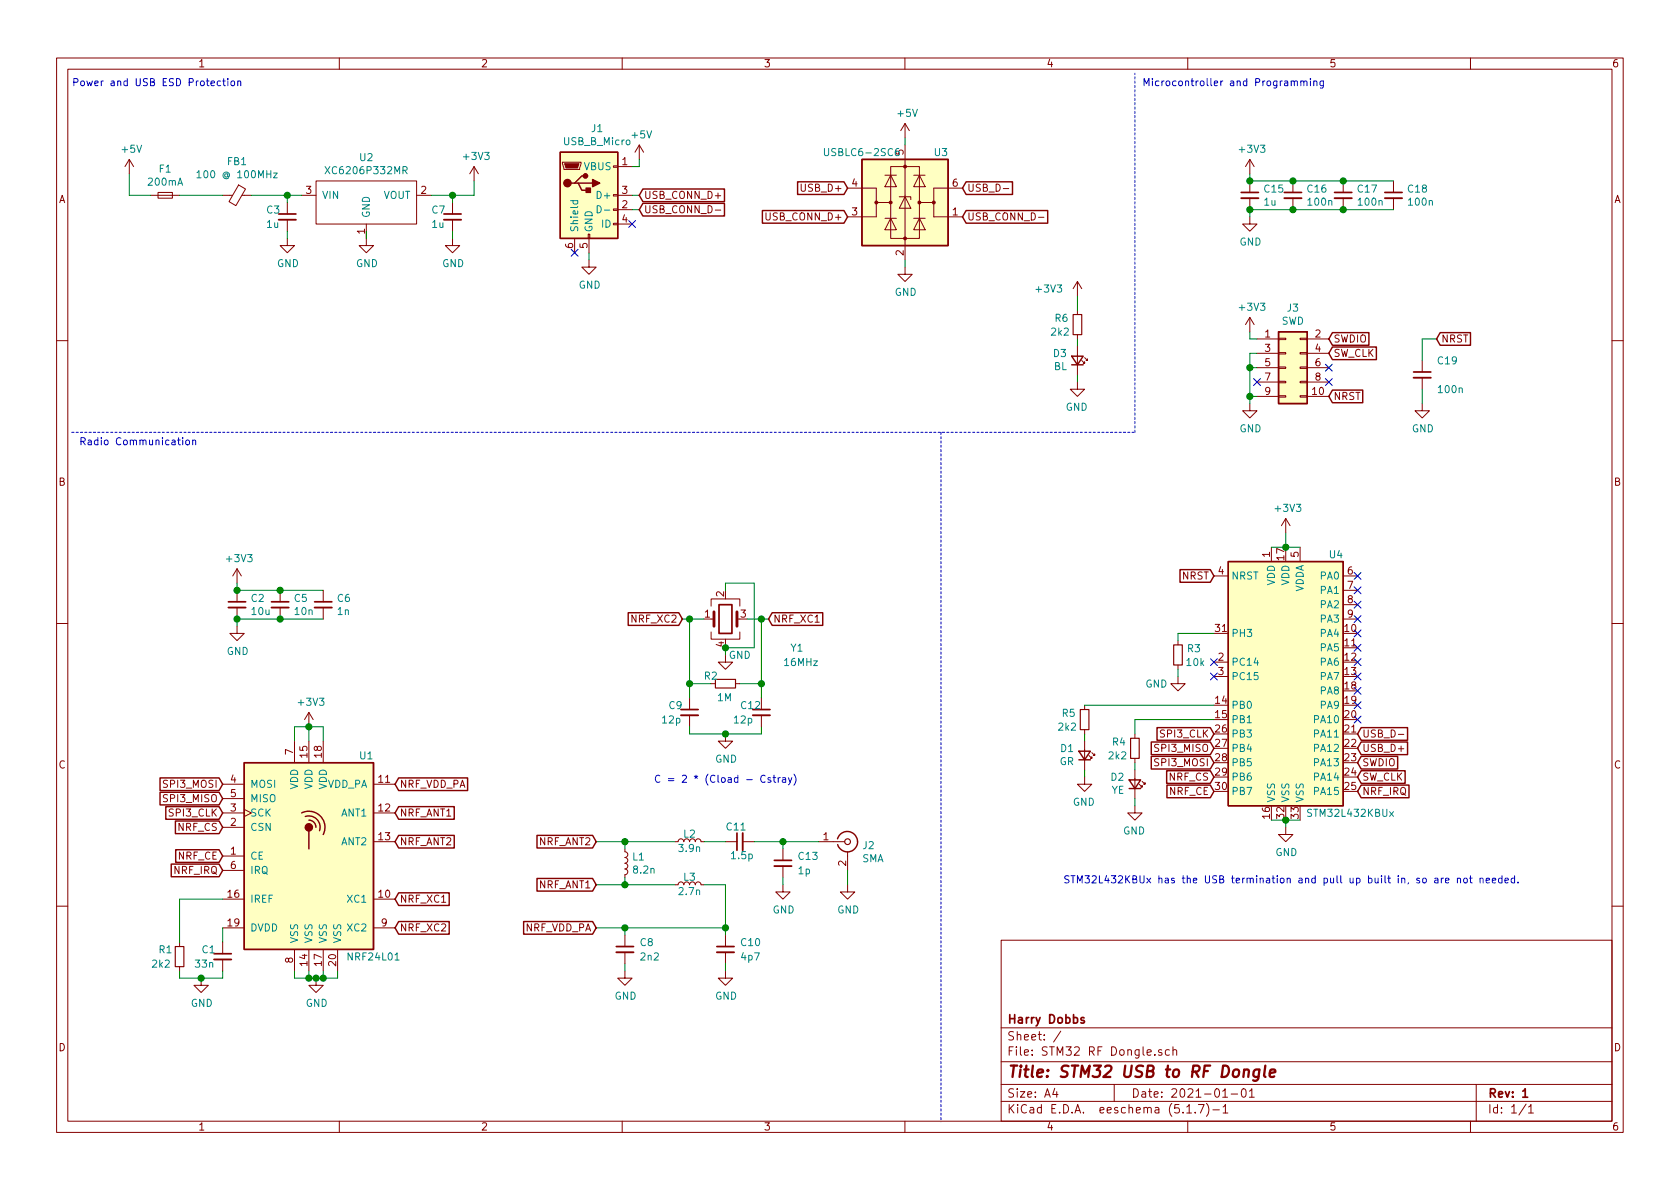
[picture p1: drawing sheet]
EESchema Schematic File Version 4
EELAYER 30 0
EELAYER END
$Descr A4 11693 8268
encoding utf-8
Sheet 1 1
Title "STM32 USB to RF Dongle"
Date "2021-01-01"
Rev "1"
Comp "Harry Dobbs"
Comment1 ""
Comment2 ""
Comment3 ""
Comment4 ""
$EndDescr
Wire Wire Line
	9000 1250 9350 1250
Connection ~ 9350 1250
Wire Wire Line
	9350 1250 9700 1250
Connection ~ 9350 1450
Wire Wire Line
	9350 1450 9700 1450
$Comp
L power:+3V3 #PWR0101
U 1 1
P 8700 1200
F 0 "#PWR0101" H 8700 1050 50  0001 C CNN
F 1 "+3V3" H 8715 1373 50  0000 C CNN
F 2 "" H 8700 1200 50  0001 C CNN
F 3 "" H 8700 1200 50  0001 C CNN
	1    8700 1200
	1    0    0    -1  
$EndComp
Wire Wire Line
	9000 1450 9350 1450
Wire Wire Line
	8700 1450 9000 1450
Connection ~ 9000 1450
Wire Wire Line
	8700 1200 8700 1250
Wire Wire Line
	9000 1250 8700 1250
Connection ~ 9000 1250
Connection ~ 8700 1250
$Comp
L power:GND #PWR0102
U 1 1
P 8700 1500
F 0 "#PWR0102" H 8700 1250 50  0001 C CNN
F 1 "GND" H 8705 1327 50  0000 C CNN
F 2 "" H 8700 1500 50  0001 C CNN
F 3 "" H 8700 1500 50  0001 C CNN
	1    8700 1500
	1    0    0    -1  
$EndComp
Wire Wire Line
	8700 1450 8700 1500
Connection ~ 8700 1450
$Comp
L power:+3V3 #PWR0103
U 1 1
P 8950 3700
F 0 "#PWR0103" H 8950 3550 50  0001 C CNN
F 1 "+3V3" H 8965 3873 50  0000 C CNN
F 2 "" H 8950 3700 50  0001 C CNN
F 3 "" H 8950 3700 50  0001 C CNN
	1    8950 3700
	1    0    0    -1  
$EndComp
Wire Wire Line
	8950 3800 9050 3800
Wire Wire Line
	8850 3800 8950 3800
Connection ~ 8950 3800
Wire Wire Line
	8950 3700 8950 3800
$Comp
L power:GND #PWR0104
U 1 1
P 8950 5750
F 0 "#PWR0104" H 8950 5500 50  0001 C CNN
F 1 "GND" H 8955 5577 50  0000 C CNN
F 2 "" H 8950 5750 50  0001 C CNN
F 3 "" H 8950 5750 50  0001 C CNN
	1    8950 5750
	1    0    0    -1  
$EndComp
Wire Wire Line
	8850 5700 8950 5700
Wire Wire Line
	8950 5700 8950 5750
Connection ~ 8950 5700
Wire Wire Line
	8950 5700 9050 5700
Text GLabel 8450 5300 0    50   Input ~ 0
SPI3_MOSI
Text GLabel 8450 5200 0    50   Input ~ 0
SPI3_MISO
Text GLabel 8450 5100 0    50   Input ~ 0
SPI3_CLK
Text GLabel 8450 5400 0    50   Input ~ 0
NRF_CS
Text GLabel 8450 5500 0    50   Input ~ 0
NRF_CE
Text GLabel 9450 5300 2    50   Input ~ 0
SWDIO
Text GLabel 9450 5400 2    50   Input ~ 0
SW_CLK
Text GLabel 9450 5500 2    50   Input ~ 0
NRF_IRQ
Text GLabel 9450 5200 2    50   Input ~ 0
USB_D+
Text GLabel 9450 5100 2    50   Input ~ 0
USB_D-
$Comp
L power:GND #PWR0105
U 1 1
P 8200 4700
F 0 "#PWR0105" H 8200 4450 50  0001 C CNN
F 1 "GND" H 8050 4650 50  0000 C CNN
F 2 "" H 8200 4700 50  0001 C CNN
F 3 "" H 8200 4700 50  0001 C CNN
	1    8200 4700
	1    0    0    -1  
$EndComp
Wire Wire Line
	8200 4450 8200 4400
Wire Wire Line
	8200 4400 8450 4400
Wire Wire Line
	8200 4650 8200 4700
Text GLabel 8450 4000 0    50   Input ~ 0
NRST
Text GLabel 1550 5650 0    50   Input ~ 0
SPI3_CLK
Text GLabel 1550 5550 0    50   Input ~ 0
SPI3_MISO
Text GLabel 1550 5450 0    50   Input ~ 0
SPI3_MOSI
Text GLabel 1550 5750 0    50   Input ~ 0
NRF_CS
Text GLabel 1550 5950 0    50   Input ~ 0
NRF_CE
Text GLabel 1550 6050 0    50   Input ~ 0
NRF_IRQ
$Comp
L power:GND #PWR0106
U 1 1
P 7550 5400
F 0 "#PWR0106" H 7550 5150 50  0001 C CNN
F 1 "GND" H 7555 5227 50  0000 C CNN
F 2 "" H 7550 5400 50  0001 C CNN
F 3 "" H 7550 5400 50  0001 C CNN
	1    7550 5400
	-1   0    0    -1  
$EndComp
Wire Wire Line
	7550 5100 7550 5150
Wire Wire Line
	7900 5000 7900 5100
Wire Wire Line
	7900 5300 7900 5350
$Comp
L power:GND #PWR0107
U 1 1
P 7900 5600
F 0 "#PWR0107" H 7900 5350 50  0001 C CNN
F 1 "GND" H 7905 5427 50  0000 C CNN
F 2 "" H 7900 5600 50  0001 C CNN
F 3 "" H 7900 5600 50  0001 C CNN
	1    7900 5600
	-1   0    0    -1  
$EndComp
Wire Wire Line
	7550 5350 7550 5400
Wire Wire Line
	7900 5600 7900 5550
$Comp
L power:+3V3 #PWR0108
U 1 1
P 1650 4050
F 0 "#PWR0108" H 1650 3900 50  0001 C CNN
F 1 "+3V3" H 1665 4223 50  0000 C CNN
F 2 "" H 1650 4050 50  0001 C CNN
F 3 "" H 1650 4050 50  0001 C CNN
	1    1650 4050
	1    0    0    -1  
$EndComp
Wire Wire Line
	1650 4050 1650 4100
Connection ~ 1650 4100
$Comp
L power:GND #PWR0109
U 1 1
P 1650 4350
F 0 "#PWR0109" H 1650 4100 50  0001 C CNN
F 1 "GND" H 1655 4177 50  0000 C CNN
F 2 "" H 1650 4350 50  0001 C CNN
F 3 "" H 1650 4350 50  0001 C CNN
	1    1650 4350
	1    0    0    -1  
$EndComp
Wire Wire Line
	1650 4300 1650 4350
Connection ~ 1650 4300
$Comp
L power:+3V3 #PWR0110
U 1 1
P 2150 5050
F 0 "#PWR0110" H 2150 4900 50  0001 C CNN
F 1 "+3V3" H 2165 5223 50  0000 C CNN
F 2 "" H 2150 5050 50  0001 C CNN
F 3 "" H 2150 5050 50  0001 C CNN
	1    2150 5050
	1    0    0    -1  
$EndComp
Wire Wire Line
	2050 5150 2050 5050
Wire Wire Line
	2050 5050 2150 5050
Wire Wire Line
	2250 5050 2250 5150
Connection ~ 2150 5050
Wire Wire Line
	2150 5050 2250 5050
Wire Wire Line
	2150 5150 2150 5050
$Comp
L power:GND #PWR0111
U 1 1
P 2200 6800
F 0 "#PWR0111" H 2200 6550 50  0001 C CNN
F 1 "GND" H 2205 6627 50  0000 C CNN
F 2 "" H 2200 6800 50  0001 C CNN
F 3 "" H 2200 6800 50  0001 C CNN
	1    2200 6800
	1    0    0    -1  
$EndComp
Wire Wire Line
	2050 6750 2050 6800
Wire Wire Line
	2050 6800 2150 6800
Wire Wire Line
	2350 6800 2350 6750
Connection ~ 2200 6800
Wire Wire Line
	2200 6800 2250 6800
Wire Wire Line
	2150 6750 2150 6800
Connection ~ 2150 6800
Wire Wire Line
	2150 6800 2200 6800
Wire Wire Line
	2250 6750 2250 6800
Connection ~ 2250 6800
Wire Wire Line
	2250 6800 2350 6800
Wire Wire Line
	1550 6750 1550 6800
Wire Wire Line
	1550 6550 1550 6450
Wire Wire Line
	1250 6550 1250 6250
Wire Wire Line
	1250 6750 1250 6800
$Comp
L power:GND #PWR0112
U 1 1
P 1400 6800
F 0 "#PWR0112" H 1400 6550 50  0001 C CNN
F 1 "GND" H 1405 6627 50  0000 C CNN
F 2 "" H 1400 6800 50  0001 C CNN
F 3 "" H 1400 6800 50  0001 C CNN
	1    1400 6800
	1    0    0    -1  
$EndComp
Connection ~ 1400 6800
Wire Wire Line
	1400 6800 1550 6800
Wire Wire Line
	1250 6800 1400 6800
Wire Wire Line
	1250 6250 1550 6250
Text GLabel 2750 6250 2    50   Input ~ 0
NRF_XC1
Text GLabel 2750 6450 2    50   Input ~ 0
NRF_XC2
Text GLabel 4750 4300 0    50   Input ~ 0
NRF_XC2
Text GLabel 5350 4300 2    50   Input ~ 0
NRF_XC1
Wire Wire Line
	5300 4850 5300 4750
Wire Wire Line
	5150 4750 5300 4750
Connection ~ 5300 4750
Wire Wire Line
	4950 4750 4800 4750
Connection ~ 4800 4750
Wire Wire Line
	4800 4750 4800 4850
$Comp
L power:GND #PWR0113
U 1 1
P 5050 5100
F 0 "#PWR0113" H 5050 4850 50  0001 C CNN
F 1 "GND" H 5055 4927 50  0000 C CNN
F 2 "" H 5050 5100 50  0001 C CNN
F 3 "" H 5050 5100 50  0001 C CNN
	1    5050 5100
	1    0    0    -1  
$EndComp
Wire Wire Line
	4800 5050 4800 5100
Wire Wire Line
	4800 5100 5050 5100
Wire Wire Line
	5300 5050 5300 5100
Wire Wire Line
	5300 5100 5050 5100
Connection ~ 5050 5100
$Comp
L power:GND #PWR0114
U 1 1
P 5050 4550
F 0 "#PWR0114" H 5050 4300 50  0001 C CNN
F 1 "GND" H 5150 4550 50  0000 C CNN
F 2 "" H 5050 4550 50  0001 C CNN
F 3 "" H 5050 4550 50  0001 C CNN
	1    5050 4550
	1    0    0    -1  
$EndComp
Wire Wire Line
	5200 4300 5300 4300
Wire Wire Line
	4750 4300 4800 4300
Wire Wire Line
	4800 4300 4800 4750
Connection ~ 4800 4300
Wire Wire Line
	4800 4300 4900 4300
Wire Wire Line
	5300 4300 5300 4750
Connection ~ 5300 4300
Wire Wire Line
	5300 4300 5350 4300
Wire Wire Line
	5050 4550 5050 4500
Wire Wire Line
	5050 4500 5250 4500
Wire Wire Line
	5250 4500 5250 4050
Wire Wire Line
	5250 4050 5050 4050
Wire Wire Line
	5050 4050 5050 4100
Connection ~ 5050 4500
Text Notes 4550 5450 0    50   ~ 0
C = 2 * (Cload - Cstray)\n
Text GLabel 2750 5850 2    50   Input ~ 0
NRF_ANT2
Text GLabel 2750 5650 2    50   Input ~ 0
NRF_ANT1
Text GLabel 2750 5450 2    50   Input ~ 0
NRF_VDD_PA
Text GLabel 4150 5850 0    50   Input ~ 0
NRF_ANT2
Text GLabel 4150 6150 0    50   Input ~ 0
NRF_ANT1
Text GLabel 4150 6450 0    50   Input ~ 0
NRF_VDD_PA
Wire Wire Line
	4150 5850 4350 5850
Wire Wire Line
	4350 5850 4350 5900
Wire Wire Line
	4150 6150 4350 6150
Wire Wire Line
	4350 6150 4350 6100
Wire Wire Line
	4350 5850 4700 5850
Connection ~ 4350 5850
Wire Wire Line
	4350 6150 4700 6150
Connection ~ 4350 6150
Wire Wire Line
	4900 5850 5050 5850
$Comp
L power:GND #PWR0115
U 1 1
P 5900 6150
F 0 "#PWR0115" H 5900 5900 50  0001 C CNN
F 1 "GND" H 5905 5977 50  0000 C CNN
F 2 "" H 5900 6150 50  0001 C CNN
F 3 "" H 5900 6150 50  0001 C CNN
	1    5900 6150
	1    0    0    -1  
$EndComp
$Comp
L power:GND #PWR0116
U 1 1
P 5450 6150
F 0 "#PWR0116" H 5450 5900 50  0001 C CNN
F 1 "GND" H 5455 5977 50  0000 C CNN
F 2 "" H 5450 6150 50  0001 C CNN
F 3 "" H 5450 6150 50  0001 C CNN
	1    5450 6150
	1    0    0    -1  
$EndComp
Wire Wire Line
	5900 6150 5900 6050
Wire Wire Line
	5450 6100 5450 6150
Wire Wire Line
	5250 5850 5450 5850
Wire Wire Line
	5450 5850 5450 5900
Connection ~ 5450 5850
Wire Wire Line
	5450 5850 5700 5850
Wire Wire Line
	4900 6150 5050 6150
Wire Wire Line
	5050 6150 5050 6450
Wire Wire Line
	4150 6450 4350 6450
Wire Wire Line
	4350 6500 4350 6450
Connection ~ 4350 6450
Wire Wire Line
	4350 6450 5050 6450
Wire Wire Line
	5050 6500 5050 6450
Connection ~ 5050 6450
$Comp
L power:GND #PWR0117
U 1 1
P 5050 6750
F 0 "#PWR0117" H 5050 6500 50  0001 C CNN
F 1 "GND" H 5055 6577 50  0000 C CNN
F 2 "" H 5050 6750 50  0001 C CNN
F 3 "" H 5050 6750 50  0001 C CNN
	1    5050 6750
	1    0    0    -1  
$EndComp
$Comp
L power:GND #PWR0118
U 1 1
P 4350 6750
F 0 "#PWR0118" H 4350 6500 50  0001 C CNN
F 1 "GND" H 4355 6577 50  0000 C CNN
F 2 "" H 4350 6750 50  0001 C CNN
F 3 "" H 4350 6750 50  0001 C CNN
	1    4350 6750
	1    0    0    -1  
$EndComp
Wire Wire Line
	4350 6700 4350 6750
Wire Wire Line
	5050 6700 5050 6750
$Comp
L power:GND #PWR0119
U 1 1
P 2550 1650
F 0 "#PWR0119" H 2550 1400 50  0001 C CNN
F 1 "GND" H 2555 1477 50  0000 C CNN
F 2 "" H 2550 1650 50  0001 C CNN
F 3 "" H 2550 1650 50  0001 C CNN
	1    2550 1650
	1    0    0    -1  
$EndComp
Wire Wire Line
	2550 1600 2550 1650
$Comp
L power:GND #PWR0120
U 1 1
P 3150 1650
F 0 "#PWR0120" H 3150 1400 50  0001 C CNN
F 1 "GND" H 3155 1477 50  0000 C CNN
F 2 "" H 3150 1650 50  0001 C CNN
F 3 "" H 3150 1650 50  0001 C CNN
	1    3150 1650
	1    0    0    -1  
$EndComp
$Comp
L power:GND #PWR0121
U 1 1
P 2000 1650
F 0 "#PWR0121" H 2000 1400 50  0001 C CNN
F 1 "GND" H 2005 1477 50  0000 C CNN
F 2 "" H 2000 1650 50  0001 C CNN
F 3 "" H 2000 1650 50  0001 C CNN
	1    2000 1650
	1    0    0    -1  
$EndComp
Wire Wire Line
	2000 1350 2000 1400
Wire Wire Line
	2000 1600 2000 1650
Wire Wire Line
	3150 1650 3150 1600
Wire Wire Line
	3150 1400 3150 1350
$Comp
L power:+5V #PWR0122
U 1 1
P 900 1200
F 0 "#PWR0122" H 900 1050 50  0001 C CNN
F 1 "+5V" H 915 1373 50  0000 C CNN
F 2 "" H 900 1200 50  0001 C CNN
F 3 "" H 900 1200 50  0001 C CNN
	1    900  1200
	1    0    0    -1  
$EndComp
$Comp
L power:+3V3 #PWR0123
U 1 1
P 3300 1250
F 0 "#PWR0123" H 3300 1100 50  0001 C CNN
F 1 "+3V3" H 3315 1423 50  0000 C CNN
F 2 "" H 3300 1250 50  0001 C CNN
F 3 "" H 3300 1250 50  0001 C CNN
	1    3300 1250
	1    0    0    -1  
$EndComp
Wire Wire Line
	3150 1350 3300 1350
Wire Wire Line
	3300 1350 3300 1250
Wire Wire Line
	900  1200 900  1350
Wire Wire Line
	900  1350 1050 1350
Wire Wire Line
	1250 1350 1550 1350
Wire Wire Line
	1750 1350 2000 1350
$Comp
L power:GND #PWR0124
U 1 1
P 4100 1800
F 0 "#PWR0124" H 4100 1550 50  0001 C CNN
F 1 "GND" H 4105 1627 50  0000 C CNN
F 2 "" H 4100 1800 50  0001 C CNN
F 3 "" H 4100 1800 50  0001 C CNN
	1    4100 1800
	1    0    0    -1  
$EndComp
Wire Wire Line
	4100 1750 4100 1800
$Comp
L power:+5V #PWR0125
U 1 1
P 4450 1100
F 0 "#PWR0125" H 4450 950 50  0001 C CNN
F 1 "+5V" H 4465 1273 50  0000 C CNN
F 2 "" H 4450 1100 50  0001 C CNN
F 3 "" H 4450 1100 50  0001 C CNN
	1    4450 1100
	1    0    0    -1  
$EndComp
Wire Wire Line
	4450 1150 4400 1150
Wire Wire Line
	4450 1100 4450 1150
Text GLabel 4450 1350 2    50   Input ~ 0
USB_CONN_D+
Wire Wire Line
	4400 1350 4450 1350
Text GLabel 4450 1450 2    50   Input ~ 0
USB_CONN_D-
Wire Wire Line
	4400 1450 4450 1450
Text GLabel 5900 1500 0    50   Input ~ 0
USB_CONN_D+
Text GLabel 5900 1300 0    50   Input ~ 0
USB_D+
Text GLabel 6700 1500 2    50   Input ~ 0
USB_CONN_D-
$Comp
L power:GND #PWR0126
U 1 1
P 6300 1850
F 0 "#PWR0126" H 6300 1600 50  0001 C CNN
F 1 "GND" H 6305 1677 50  0000 C CNN
F 2 "" H 6300 1850 50  0001 C CNN
F 3 "" H 6300 1850 50  0001 C CNN
	1    6300 1850
	1    0    0    -1  
$EndComp
Wire Wire Line
	6300 1800 6300 1850
$Comp
L power:+5V #PWR0127
U 1 1
P 6300 950
F 0 "#PWR0127" H 6300 800 50  0001 C CNN
F 1 "+5V" H 6315 1123 50  0000 C CNN
F 2 "" H 6300 950 50  0001 C CNN
F 3 "" H 6300 950 50  0001 C CNN
	1    6300 950 
	1    0    0    -1  
$EndComp
Wire Wire Line
	6300 950  6300 1000
Text GLabel 6700 1300 2    50   Input ~ 0
USB_D-
Text Notes 7400 6150 0    50   ~ 0
STM32L432KBUx has the USB termination and pull up built in, so are not needed.
$Comp
L power:+3V3 #PWR0128
U 1 1
P 8700 2300
F 0 "#PWR0128" H 8700 2150 50  0001 C CNN
F 1 "+3V3" H 8715 2473 50  0000 C CNN
F 2 "" H 8700 2300 50  0001 C CNN
F 3 "" H 8700 2300 50  0001 C CNN
	1    8700 2300
	1    0    0    -1  
$EndComp
Wire Wire Line
	8700 2300 8700 2350
Wire Wire Line
	8700 2350 8750 2350
$Comp
L power:GND #PWR0129
U 1 1
P 8700 2800
F 0 "#PWR0129" H 8700 2550 50  0001 C CNN
F 1 "GND" H 8705 2627 50  0000 C CNN
F 2 "" H 8700 2800 50  0001 C CNN
F 3 "" H 8700 2800 50  0001 C CNN
	1    8700 2800
	1    0    0    -1  
$EndComp
Wire Wire Line
	8750 2450 8700 2450
Wire Wire Line
	8700 2450 8700 2550
Wire Wire Line
	8750 2550 8700 2550
Connection ~ 8700 2550
Wire Wire Line
	8700 2550 8700 2750
Wire Wire Line
	8750 2750 8700 2750
Connection ~ 8700 2750
Wire Wire Line
	8700 2750 8700 2800
Text GLabel 9250 2350 2    50   Input ~ 0
SWDIO
Text GLabel 9250 2450 2    50   Input ~ 0
SW_CLK
Text GLabel 9250 2750 2    50   Input ~ 0
NRST
NoConn ~ 9250 2550
NoConn ~ 9250 2650
NoConn ~ 8750 2650
Text GLabel 10000 2350 2    50   Input ~ 0
NRST
Wire Wire Line
	9900 2350 10000 2350
$Comp
L power:GND #PWR0130
U 1 1
P 9900 2800
F 0 "#PWR0130" H 9900 2550 50  0001 C CNN
F 1 "GND" H 9905 2627 50  0000 C CNN
F 2 "" H 9900 2800 50  0001 C CNN
F 3 "" H 9900 2800 50  0001 C CNN
	1    9900 2800
	1    0    0    -1  
$EndComp
Wire Wire Line
	9900 2700 9900 2800
Wire Wire Line
	9900 2350 9900 2500
NoConn ~ 9450 4400
NoConn ~ 9450 4500
NoConn ~ 9450 4600
NoConn ~ 9450 4700
NoConn ~ 9450 4800
NoConn ~ 9450 4900
NoConn ~ 9450 5000
NoConn ~ 8450 4600
NoConn ~ 8450 4700
Wire Wire Line
	2000 1350 2100 1350
Connection ~ 2000 1350
Wire Wire Line
	3000 1350 3150 1350
Connection ~ 3150 1350
NoConn ~ 4000 1750
NoConn ~ 9450 4000
Wire Notes Line
	500  3000 7900 3000
Wire Notes Line
	7900 3000 7900 500 
Wire Notes Line
	6550 3000 6550 7800
Text Notes 550  3100 0    50   ~ 0
Radio Communication\n
Text Notes 500  600  0    50   ~ 0
Power and USB ESD Protection\n
Text Notes 7950 600  0    50   ~ 0
Microcontroller and Programming\n
NoConn ~ 9450 4100
Wire Wire Line
	7550 4900 8450 4900
Wire Wire Line
	7900 5000 8450 5000
NoConn ~ 9450 4300
NoConn ~ 9450 4200
Wire Wire Line
	1650 4100 1950 4100
Wire Wire Line
	1650 4300 1950 4300
Connection ~ 1950 4100
Connection ~ 1950 4300
Wire Wire Line
	1950 4100 2250 4100
Wire Wire Line
	1950 4300 2250 4300
NoConn ~ 4400 1550
$Comp
L power:GND #PWR0133
U 1 1
P 7500 2650
F 0 "#PWR0133" H 7500 2400 50  0001 C CNN
F 1 "GND" H 7505 2477 50  0000 C CNN
F 2 "" H 7500 2650 50  0001 C CNN
F 3 "" H 7500 2650 50  0001 C CNN
	1    7500 2650
	-1   0    0    -1  
$EndComp
Wire Wire Line
	7500 2350 7500 2400
Wire Wire Line
	7500 2600 7500 2650
$Comp
L power:+3V3 #PWR0134
U 1 1
P 7500 2050
F 0 "#PWR0134" H 7500 1900 50  0001 C CNN
F 1 "+3V3" H 7300 2100 50  0000 C CNN
F 2 "" H 7500 2050 50  0001 C CNN
F 3 "" H 7500 2050 50  0001 C CNN
	1    7500 2050
	1    0    0    -1  
$EndComp
Wire Wire Line
	7500 2050 7500 2150
$Comp
L MCU_ST_STM32L4:STM32L432KBUx U4
U 1 1
P 8950 4700
F 0 "U4" H 9300 5550 50  0000 C CNN
F 1 "STM32L432KBUx" H 9400 3750 50  0000 C CNN
F 2 "Package_DFN_QFN:QFN-32-1EP_5x5mm_P0.5mm_EP3.45x3.45mm" H 8550 3800 50  0001 R CNN
F 3 "http://www.st.com/st-web-ui/static/active/en/resource/technical/document/datasheet/DM00257205.pdf" H 8950 4700 50  0001 C CNN
F 4 " C94784" H 8950 4700 50  0001 C CNN "LCSC Part #"
	1    8950 4700
	1    0    0    -1  
$EndComp
$Comp
L Device:C_Small C16
U 1 1
P 9000 1350
F 0 "C16" H 9092 1396 50  0000 L CNN
F 1 "100n" H 9092 1305 50  0000 L CNN
F 2 "Capacitor_SMD:C_0402_1005Metric" H 9000 1350 50  0001 C CNN
F 3 "~" H 9000 1350 50  0001 C CNN
F 4 " C1525" H 9000 1350 50  0001 C CNN "LCSC Part #"
	1    9000 1350
	1    0    0    -1  
$EndComp
$Comp
L Device:C_Small C17
U 1 1
P 9350 1350
F 0 "C17" H 9442 1396 50  0000 L CNN
F 1 "100n" H 9442 1305 50  0000 L CNN
F 2 "Capacitor_SMD:C_0402_1005Metric" H 9350 1350 50  0001 C CNN
F 3 "~" H 9350 1350 50  0001 C CNN
F 4 " C1525" H 9350 1350 50  0001 C CNN "LCSC Part #"
	1    9350 1350
	1    0    0    -1  
$EndComp
$Comp
L Device:C_Small C18
U 1 1
P 9700 1350
F 0 "C18" H 9792 1396 50  0000 L CNN
F 1 "100n" H 9792 1305 50  0000 L CNN
F 2 "Capacitor_SMD:C_0402_1005Metric" H 9700 1350 50  0001 C CNN
F 3 "~" H 9700 1350 50  0001 C CNN
F 4 " C1525" H 9700 1350 50  0001 C CNN "LCSC Part #"
	1    9700 1350
	1    0    0    -1  
$EndComp
$Comp
L Device:C_Small C15
U 1 1
P 8700 1350
F 0 "C15" H 8792 1396 50  0000 L CNN
F 1 "1u" H 8792 1305 50  0000 L CNN
F 2 "Capacitor_SMD:C_0402_1005Metric" H 8700 1350 50  0001 C CNN
F 3 "~" H 8700 1350 50  0001 C CNN
F 4 " C52923" H 8700 1350 50  0001 C CNN "LCSC Part #"
	1    8700 1350
	1    0    0    -1  
$EndComp
$Comp
L RF:NRF24L01 U1
U 1 1
P 2150 5950
F 0 "U1" H 2550 6650 50  0000 C CNN
F 1 "NRF24L01" H 2600 5250 50  0000 C CNN
F 2 "Package_DFN_QFN:QFN-20-1EP_4x4mm_P0.5mm_EP2.5x2.5mm" H 2350 6750 50  0001 L CIN
F 3 "http://www.nordicsemi.com/eng/content/download/2730/34105/file/nRF24L01_Product_Specification_v2_0.pdf" H 2150 6050 50  0001 C CNN
F 4 "C8791" H 2150 5950 50  0001 C CNN "LCSC Part #"
	1    2150 5950
	1    0    0    -1  
$EndComp
$Comp
L Device:R_Small R3
U 1 1
P 8200 4550
F 0 "R3" H 8259 4596 50  0000 L CNN
F 1 "10k" H 8250 4500 50  0000 L CNN
F 2 "Resistor_SMD:R_0402_1005Metric" H 8200 4550 50  0001 C CNN
F 3 "~" H 8200 4550 50  0001 C CNN
F 4 " C25804" H 8200 4550 50  0001 C CNN "LCSC Part #"
	1    8200 4550
	1    0    0    -1  
$EndComp
$Comp
L Device:LED_Small D2
U 1 1
P 7900 5450
F 0 "D2" V 7946 5380 50  0000 R CNN
F 1 "YE" V 7855 5380 50  0000 R CNN
F 2 "LED_SMD:LED_0603_1608Metric" V 7900 5450 50  0001 C CNN
F 3 "~" V 7900 5450 50  0001 C CNN
F 4 " C72038" H 7900 5450 50  0001 C CNN "LCSC Part #"
	1    7900 5450
	0    1    -1   0   
$EndComp
$Comp
L Device:LED_Small D1
U 1 1
P 7550 5250
F 0 "D1" V 7596 5180 50  0000 R CNN
F 1 "GR" V 7505 5180 50  0000 R CNN
F 2 "LED_SMD:LED_0603_1608Metric" V 7550 5250 50  0001 C CNN
F 3 "~" V 7550 5250 50  0001 C CNN
F 4 "C72043" H 7550 5250 50  0001 C CNN "LCSC Part #"
	1    7550 5250
	0    1    -1   0   
$EndComp
$Comp
L Device:R_Small R4
U 1 1
P 7900 5200
F 0 "R4" H 7959 5246 50  0000 L CNN
F 1 "2k2" H 7950 5150 50  0000 L CNN
F 2 "Resistor_SMD:R_0603_1608Metric" H 7900 5200 50  0001 C CNN
F 3 "~" H 7900 5200 50  0001 C CNN
F 4 "C4190" H 7900 5200 50  0001 C CNN "LCSC Part #"
	1    7900 5200
	-1   0    0    -1  
$EndComp
$Comp
L Device:R_Small R5
U 1 1
P 7550 5000
F 0 "R5" H 7609 5046 50  0000 L CNN
F 1 "2k2" H 7600 4950 50  0000 L CNN
F 2 "Resistor_SMD:R_0603_1608Metric" H 7550 5000 50  0001 C CNN
F 3 "~" H 7550 5000 50  0001 C CNN
F 4 "C4190" H 7550 5000 50  0001 C CNN "LCSC Part #"
	1    7550 5000
	-1   0    0    -1  
$EndComp
$Comp
L Device:C_Small C5
U 1 1
P 1950 4200
F 0 "C5" H 2042 4246 50  0000 L CNN
F 1 "10n" H 2042 4155 50  0000 L CNN
F 2 "Capacitor_SMD:C_0402_1005Metric" H 1950 4200 50  0001 C CNN
F 3 "~" H 1950 4200 50  0001 C CNN
F 4 "C15195" H 1950 4200 50  0001 C CNN "LCSC Part #"
	1    1950 4200
	1    0    0    -1  
$EndComp
$Comp
L Device:C_Small C6
U 1 1
P 2250 4200
F 0 "C6" H 2342 4246 50  0000 L CNN
F 1 "1n" H 2342 4155 50  0000 L CNN
F 2 "Capacitor_SMD:C_0402_1005Metric" H 2250 4200 50  0001 C CNN
F 3 "~" H 2250 4200 50  0001 C CNN
F 4 "C1523" H 2250 4200 50  0001 C CNN "LCSC Part #"
	1    2250 4200
	1    0    0    -1  
$EndComp
$Comp
L Device:C_Small C2
U 1 1
P 1650 4200
F 0 "C2" H 1742 4246 50  0000 L CNN
F 1 "10u" H 1742 4155 50  0000 L CNN
F 2 "Capacitor_SMD:C_0402_1005Metric" H 1650 4200 50  0001 C CNN
F 3 "~" H 1650 4200 50  0001 C CNN
F 4 "C15525" H 1650 4200 50  0001 C CNN "LCSC Part #"
	1    1650 4200
	1    0    0    -1  
$EndComp
$Comp
L Device:C_Small C1
U 1 1
P 1550 6650
F 0 "C1" H 1400 6700 50  0000 L CNN
F 1 "33n" H 1350 6600 50  0000 L CNN
F 2 "Capacitor_SMD:C_0402_1005Metric" H 1550 6650 50  0001 C CNN
F 3 "~" H 1550 6650 50  0001 C CNN
F 4 "C1585" H 1550 6650 50  0001 C CNN "LCSC Part #"
	1    1550 6650
	1    0    0    -1  
$EndComp
$Comp
L Device:R_Small R1
U 1 1
P 1250 6650
F 0 "R1" H 1100 6700 50  0000 L CNN
F 1 "2k2" H 1050 6600 50  0000 L CNN
F 2 "Resistor_SMD:R_0402_1005Metric" H 1250 6650 50  0001 C CNN
F 3 "~" H 1250 6650 50  0001 C CNN
F 4 " C4190" H 1250 6650 50  0001 C CNN "LCSC Part #"
	1    1250 6650
	1    0    0    -1  
$EndComp
$Comp
L Device:Crystal_GND24 Y1
U 1 1
P 5050 4300
F 0 "Y1" H 5500 4100 50  0000 L CNN
F 1 "16MHz" H 5450 4000 50  0000 L CNN
F 2 "Crystal:Crystal_SMD_3225-4Pin_3.2x2.5mm" H 5050 4300 50  0001 C CNN
F 3 "~" H 5050 4300 50  0001 C CNN
F 4 "C13738" H 5050 4300 50  0001 C CNN "LCSC Part #"
	1    5050 4300
	1    0    0    -1  
$EndComp
$Comp
L Device:C_Small C9
U 1 1
P 4800 4950
F 0 "C9" H 4650 5000 50  0000 L CNN
F 1 "12p" H 4600 4900 50  0000 L CNN
F 2 "Capacitor_SMD:C_0402_1005Metric" H 4800 4950 50  0001 C CNN
F 3 "~" H 4800 4950 50  0001 C CNN
F 4 "C1547" H 4800 4950 50  0001 C CNN "LCSC Part #"
	1    4800 4950
	1    0    0    -1  
$EndComp
$Comp
L Device:C_Small C12
U 1 1
P 5300 4950
F 0 "C12" H 5150 5000 50  0000 L CNN
F 1 "12p" H 5100 4900 50  0000 L CNN
F 2 "Capacitor_SMD:C_0402_1005Metric" H 5300 4950 50  0001 C CNN
F 3 "~" H 5300 4950 50  0001 C CNN
F 4 "C1547" H 5300 4950 50  0001 C CNN "LCSC Part #"
	1    5300 4950
	1    0    0    -1  
$EndComp
$Comp
L Device:R_Small R2
U 1 1
P 5050 4750
F 0 "R2" V 5100 4800 50  0000 L CNN
F 1 "1M" V 4950 4700 50  0000 L CNN
F 2 "Resistor_SMD:R_0402_1005Metric" H 5050 4750 50  0001 C CNN
F 3 "~" H 5050 4750 50  0001 C CNN
F 4 "C22935" H 5050 4750 50  0001 C CNN "LCSC Part #"
	1    5050 4750
	0    -1   -1   0   
$EndComp
$Comp
L Device:L_Small L1
U 1 1
P 4350 6000
F 0 "L1" H 4398 6046 50  0000 L CNN
F 1 "8.2n" H 4398 5955 50  0000 L CNN
F 2 "Inductor_SMD:L_0402_1005Metric" H 4350 6000 50  0001 C CNN
F 3 "~" H 4350 6000 50  0001 C CNN
F 4 "C16208" H 4350 6000 50  0001 C CNN "LCSC Part #"
	1    4350 6000
	1    0    0    -1  
$EndComp
$Comp
L Device:L_Small L2
U 1 1
P 4800 5850
F 0 "L2" V 4850 5850 50  0000 C CNN
F 1 "3.9n" V 4750 5850 50  0000 C CNN
F 2 "Inductor_SMD:L_0402_1005Metric" H 4800 5850 50  0001 C CNN
F 3 "~" H 4800 5850 50  0001 C CNN
F 4 " C14033" H 4800 5850 50  0001 C CNN "LCSC Part #"
	1    4800 5850
	0    -1   -1   0   
$EndComp
$Comp
L Device:L_Small L3
U 1 1
P 4800 6150
F 0 "L3" V 4850 6150 50  0000 C CNN
F 1 "2.7n" V 4750 6150 50  0000 C CNN
F 2 "Inductor_SMD:L_0402_1005Metric" H 4800 6150 50  0001 C CNN
F 3 "~" H 4800 6150 50  0001 C CNN
F 4 " C27123" H 4800 6150 50  0001 C CNN "LCSC Part #"
	1    4800 6150
	0    -1   -1   0   
$EndComp
$Comp
L Device:C_Small C11
U 1 1
P 5150 5850
F 0 "C11" V 5250 5800 50  0000 L CNN
F 1 "1.5p" V 5050 5750 50  0000 L CNN
F 2 "Capacitor_SMD:C_0402_1005Metric" H 5150 5850 50  0001 C CNN
F 3 "~" H 5150 5850 50  0001 C CNN
F 4 "C1552" H 5150 5850 50  0001 C CNN "LCSC Part #"
	1    5150 5850
	0    -1   -1   0   
$EndComp
$Comp
L Connector:Conn_Coaxial J2
U 1 1
P 5900 5850
F 0 "J2" H 6000 5825 50  0000 L CNN
F 1 "SMA" H 6000 5734 50  0000 L CNN
F 2 "Connector_Coaxial:SMA_Samtec_SMA-J-P-X-ST-EM1_EdgeMount" H 5900 5850 50  0001 C CNN
F 3 " ~" H 5900 5850 50  0001 C CNN
	1    5900 5850
	1    0    0    -1  
$EndComp
$Comp
L Device:C_Small C13
U 1 1
P 5450 6000
F 0 "C13" H 5550 6050 50  0000 L CNN
F 1 "1p" H 5550 5950 50  0000 L CNN
F 2 "Capacitor_SMD:C_0402_1005Metric" H 5450 6000 50  0001 C CNN
F 3 "~" H 5450 6000 50  0001 C CNN
F 4 "C1550" H 5450 6000 50  0001 C CNN "LCSC Part #"
	1    5450 6000
	1    0    0    -1  
$EndComp
$Comp
L Device:C_Small C8
U 1 1
P 4350 6600
F 0 "C8" H 4450 6650 50  0000 L CNN
F 1 "2n2" H 4450 6550 50  0000 L CNN
F 2 "Capacitor_SMD:C_0402_1005Metric" H 4350 6600 50  0001 C CNN
F 3 "~" H 4350 6600 50  0001 C CNN
F 4 " C1531" H 4350 6600 50  0001 C CNN "LCSC Part #"
	1    4350 6600
	1    0    0    -1  
$EndComp
$Comp
L Device:C_Small C10
U 1 1
P 5050 6600
F 0 "C10" H 5150 6650 50  0000 L CNN
F 1 "4p7" H 5150 6550 50  0000 L CNN
F 2 "Capacitor_SMD:C_0402_1005Metric" H 5050 6600 50  0001 C CNN
F 3 "~" H 5050 6600 50  0001 C CNN
F 4 "C1569" H 5050 6600 50  0001 C CNN "LCSC Part #"
	1    5050 6600
	1    0    0    -1  
$EndComp
$Comp
L Device:C_Small C3
U 1 1
P 2000 1500
F 0 "C3" H 1850 1550 50  0000 L CNN
F 1 "1u" H 1850 1450 50  0000 L CNN
F 2 "Capacitor_SMD:C_1206_3216Metric" H 2000 1500 50  0001 C CNN
F 3 "~" H 2000 1500 50  0001 C CNN
F 4 " C1848" H 2000 1500 50  0001 C CNN "LCSC Part #"
	1    2000 1500
	1    0    0    -1  
$EndComp
$Comp
L Device:C_Small C7
U 1 1
P 3150 1500
F 0 "C7" H 3000 1550 50  0000 L CNN
F 1 "1u" H 3000 1450 50  0000 L CNN
F 2 "Capacitor_SMD:C_1206_3216Metric" H 3150 1500 50  0001 C CNN
F 3 "~" H 3150 1500 50  0001 C CNN
F 4 " C1848" H 3150 1500 50  0001 C CNN "LCSC Part #"
	1    3150 1500
	1    0    0    -1  
$EndComp
$Comp
L Device:Fuse_Small F1
U 1 1
P 1150 1350
F 0 "F1" H 1150 1535 50  0000 C CNN
F 1 "200mA" H 1150 1444 50  0000 C CNN
F 2 "Fuse:Fuse_1206_3216Metric" H 1150 1350 50  0001 C CNN
F 3 "~" H 1150 1350 50  0001 C CNN
F 4 "C315892" H 1150 1350 50  0001 C CNN "LCSC Part #"
	1    1150 1350
	1    0    0    -1  
$EndComp
$Comp
L Device:Ferrite_Bead_Small FB1
U 1 1
P 1650 1350
F 0 "FB1" V 1413 1350 50  0000 C CNN
F 1 "100 @ 100MHz" V 1504 1350 50  0000 C CNN
F 2 "Fuse:Fuse_1206_3216Metric" V 1580 1350 50  0001 C CNN
F 3 "~" H 1650 1350 50  0001 C CNN
F 4 "C124093" H 1650 1350 50  0001 C CNN "LCSC Part #"
	1    1650 1350
	0    1    1    0   
$EndComp
$Comp
L Connector_Generic:Conn_02x05_Odd_Even J3
U 1 1
P 8950 2550
F 0 "J3" H 9000 2967 50  0000 C CNN
F 1 "SWD" H 9000 2876 50  0000 C CNN
F 2 "Connector_PinHeader_1.27mm:PinHeader_2x05_P1.27mm_Vertical" H 8950 2550 50  0001 C CNN
F 3 "~" H 8950 2550 50  0001 C CNN
	1    8950 2550
	1    0    0    -1  
$EndComp
$Comp
L Device:C_Small C19
U 1 1
P 9900 2600
F 0 "C19" H 10000 2700 50  0000 L CNN
F 1 "100n" H 10000 2500 50  0000 L CNN
F 2 "Capacitor_SMD:C_0402_1005Metric" H 9900 2600 50  0001 C CNN
F 3 "~" H 9900 2600 50  0001 C CNN
F 4 " C1525" H 9900 2600 50  0001 C CNN "LCSC Part #"
	1    9900 2600
	1    0    0    -1  
$EndComp
$Comp
L Connector:USB_B_Micro J1
U 1 1
P 4100 1350
F 0 "J1" H 4157 1817 50  0000 C CNN
F 1 "USB_B_Micro" H 4157 1726 50  0000 C CNN
F 2 "Connector_USB:USB_Micro-B_Molex-105017-0001" H 4250 1300 50  0001 C CNN
F 3 "~" H 4250 1300 50  0001 C CNN
	1    4100 1350
	1    0    0    -1  
$EndComp
$Comp
L Device:LED_Small D3
U 1 1
P 7500 2500
F 0 "D3" V 7546 2430 50  0000 R CNN
F 1 "BL" V 7455 2430 50  0000 R CNN
F 2 "LED_SMD:LED_0603_1608Metric" V 7500 2500 50  0001 C CNN
F 3 "~" V 7500 2500 50  0001 C CNN
F 4 " C2286" H 7500 2500 50  0001 C CNN "LCSC Part #"
	1    7500 2500
	0    1    -1   0   
$EndComp
$Comp
L Device:R_Small R6
U 1 1
P 7500 2250
F 0 "R6" H 7559 2296 50  0000 L CNN
F 1 "2k2" H 7550 2200 50  0000 L CNN
F 2 "Resistor_SMD:R_0603_1608Metric" H 7500 2250 50  0001 C CNN
F 3 "~" H 7500 2250 50  0001 C CNN
F 4 "C4190" H 7500 2250 50  0001 C CNN "LCSC Part #"
	1    7500 2250
	-1   0    0    -1  
$EndComp
$Comp
L Dobbs:XC6206P332MR U2
U 1 1
P 2550 1400
F 0 "U2" H 2550 1715 50  0000 C CNN
F 1 "XC6206P332MR" H 2550 1624 50  0000 C CNN
F 2 "Package_TO_SOT_SMD:SOT-23" H 2550 1600 50  0001 C CNN
F 3 "" H 2550 1600 50  0001 C CNN
F 4 " C5446" H 2550 1400 50  0001 C CNN "LCSC Part #"
	1    2550 1400
	1    0    0    -1  
$EndComp
$Comp
L Power_Protection:USBLC6-2SC6 U3
U 1 1
P 6300 1400
F 0 "U3" H 6050 1750 50  0000 C CNN
F 1 "USBLC6-2SC6" H 6600 1750 50  0000 C CNN
F 2 "Package_TO_SOT_SMD:SOT-23-6" H 6300 900 50  0001 C CNN
F 3 "https://www.st.com/resource/en/datasheet/usblc6-2.pdf" H 6500 1750 50  0001 C CNN
	1    6300 1400
	-1   0    0    -1  
$EndComp
$EndSCHEMATC
